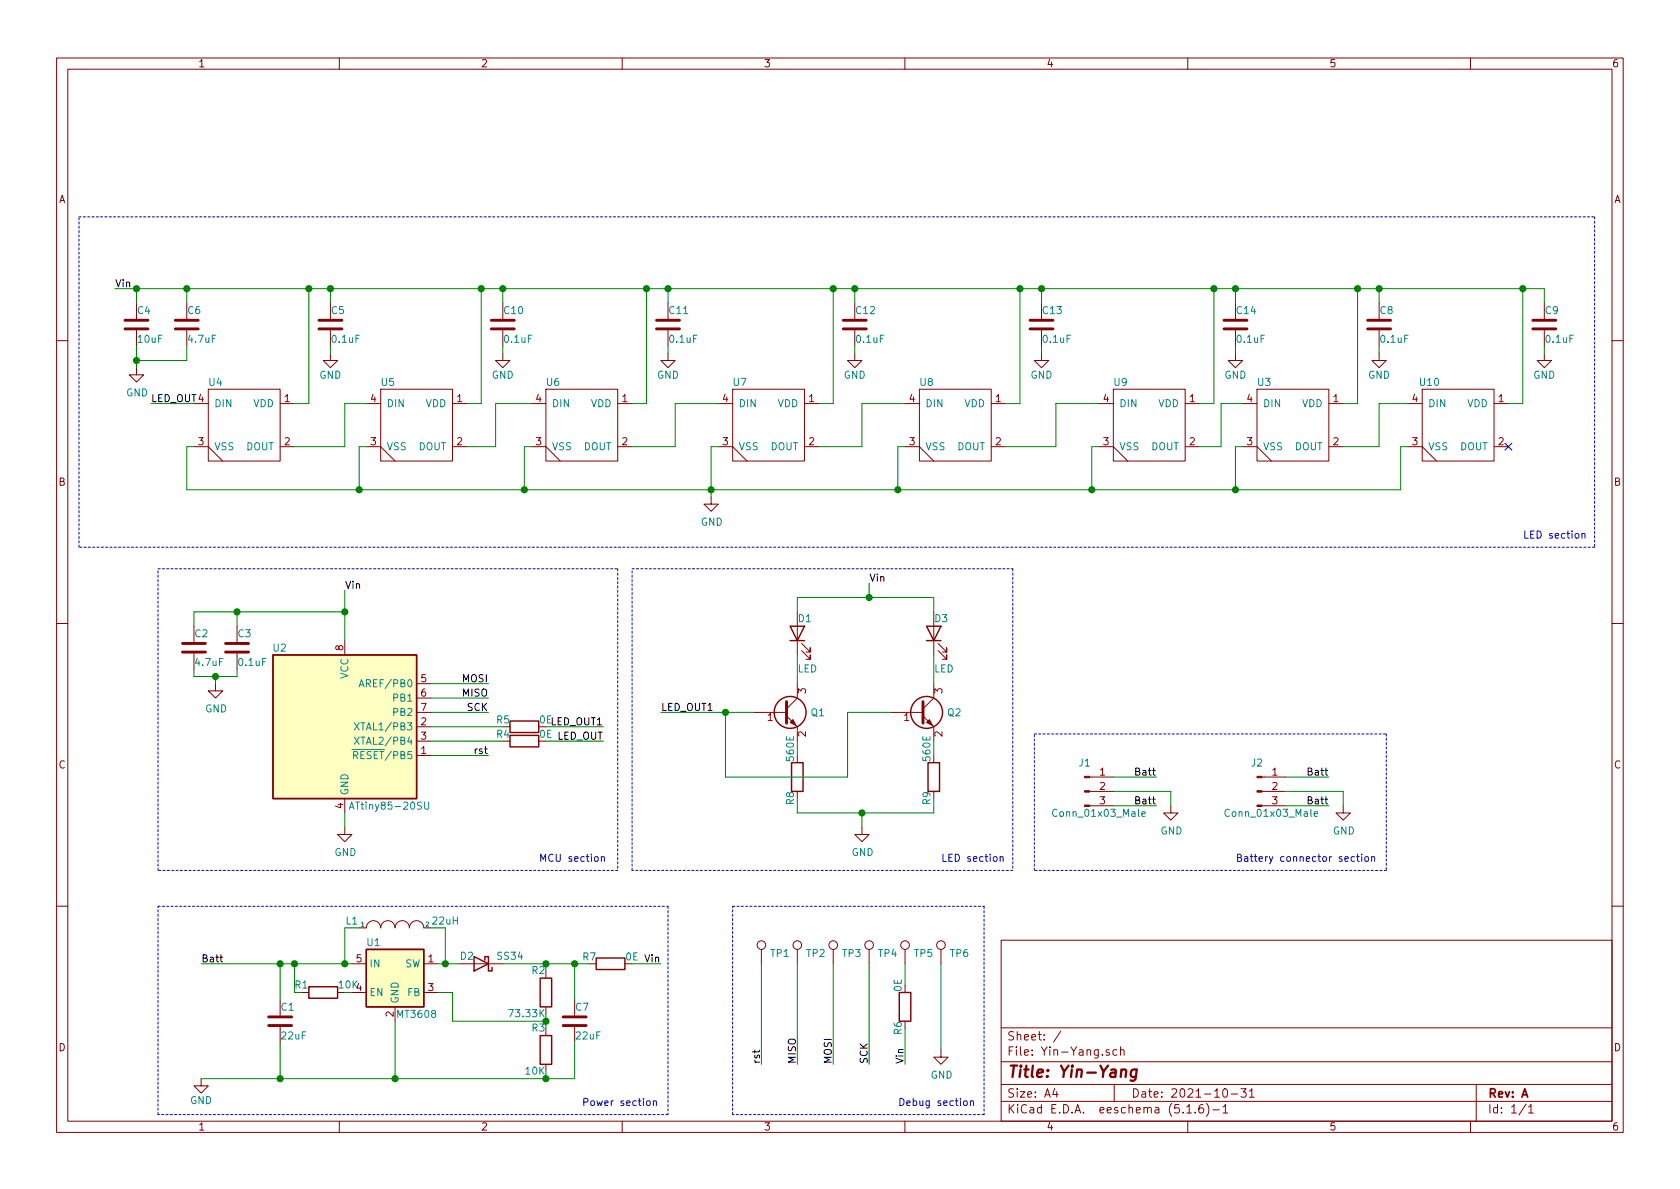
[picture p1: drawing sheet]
EESchema Schematic File Version 4
EELAYER 30 0
EELAYER END
$Descr A4 11693 8268
encoding utf-8
Sheet 1 1
Title "Yin-Yang"
Date "2021-10-31"
Rev "A"
Comp ""
Comment1 ""
Comment2 ""
Comment3 ""
Comment4 ""
$EndDescr
$Comp
L MCU_Microchip_ATtiny:ATtiny85-20SU U2
U 1 1
P 2400 5050
F 0 "U2" H 2000 5600 50  0000 R CNN
F 1 "ATtiny85-20SU" H 3000 4500 50  0000 R CNN
F 2 "Package_SO:SOIJ-8_5.3x5.3mm_P1.27mm" H 2400 5050 50  0001 C CIN
F 3 "http://ww1.microchip.com/downloads/en/DeviceDoc/atmel-2586-avr-8-bit-microcontroller-attiny25-attiny45-attiny85_datasheet.pdf" H 2400 5050 50  0001 C CNN
	1    2400 5050
	1    0    0    -1  
$EndComp
$Comp
L Device:C C3
U 1 1
P 1650 4500
F 0 "C3" H 1650 4600 50  0000 L CNN
F 1 "0.1uF" H 1650 4400 50  0000 L CNN
F 2 "Capacitor_SMD:C_0603_1608Metric" H 1688 4350 50  0001 C CNN
F 3 "~" H 1650 4500 50  0001 C CNN
	1    1650 4500
	1    0    0    -1  
$EndComp
$Comp
L Connector:TestPoint TP2
U 1 1
P 5550 6700
F 0 "TP2" H 5608 6774 50  0000 L CNN
F 1 "TestPoint" H 5608 6729 50  0001 L CNN
F 2 "TestPoint:TestPoint_Pad_D1.0mm" H 5750 6700 50  0001 C CNN
F 3 "~" H 5750 6700 50  0001 C CNN
	1    5550 6700
	1    0    0    -1  
$EndComp
$Comp
L Device:D_Schottky D2
U 1 1
P 3350 6700
F 0 "D2" H 3450 6650 50  0000 C CNN
F 1 "SS34" H 3150 6650 50  0000 C CNN
F 2 "Diode_SMD:D_SMA" H 3350 6700 50  0001 C CNN
F 3 "~" H 3350 6700 50  0001 C CNN
	1    3350 6700
	-1   0    0    1   
$EndComp
$Comp
L Connector:TestPoint TP3
U 1 1
P 5800 6700
F 0 "TP3" H 5858 6774 50  0000 L CNN
F 1 "TestPoint" H 5858 6729 50  0001 L CNN
F 2 "TestPoint:TestPoint_Pad_D1.0mm" H 6000 6700 50  0001 C CNN
F 3 "~" H 6000 6700 50  0001 C CNN
	1    5800 6700
	1    0    0    -1  
$EndComp
$Comp
L Connector:TestPoint TP5
U 1 1
P 6300 6700
F 0 "TP5" H 6358 6774 50  0000 L CNN
F 1 "TestPoint" H 6358 6729 50  0001 L CNN
F 2 "TestPoint:TestPoint_Pad_D1.0mm" H 6500 6700 50  0001 C CNN
F 3 "~" H 6500 6700 50  0001 C CNN
	1    6300 6700
	1    0    0    -1  
$EndComp
$Comp
L Connector:TestPoint TP4
U 1 1
P 6050 6700
F 0 "TP4" H 6108 6774 50  0000 L CNN
F 1 "TestPoint" H 6108 6729 50  0001 L CNN
F 2 "TestPoint:TestPoint_Pad_D1.0mm" H 6250 6700 50  0001 C CNN
F 3 "~" H 6250 6700 50  0001 C CNN
	1    6050 6700
	1    0    0    -1  
$EndComp
$Comp
L Connector:TestPoint TP1
U 1 1
P 5300 6700
F 0 "TP1" H 5358 6774 50  0000 L CNN
F 1 "TestPoint" H 5358 6729 50  0001 L CNN
F 2 "TestPoint:TestPoint_Pad_D1.0mm" H 5500 6700 50  0001 C CNN
F 3 "~" H 5500 6700 50  0001 C CNN
	1    5300 6700
	1    0    0    -1  
$EndComp
$Comp
L Connector:TestPoint TP6
U 1 1
P 6550 6700
F 0 "TP6" H 6608 6774 50  0000 L CNN
F 1 "TestPoint" H 6608 6729 50  0001 L CNN
F 2 "TestPoint:TestPoint_Pad_D1.0mm" H 6750 6700 50  0001 C CNN
F 3 "~" H 6750 6700 50  0001 C CNN
	1    6550 6700
	1    0    0    -1  
$EndComp
$Comp
L Device:C C7
U 1 1
P 4000 7100
F 0 "C7" H 4000 7200 50  0000 L CNN
F 1 "22uF" H 4000 7000 50  0000 L CNN
F 2 "Capacitor_SMD:C_0805_2012Metric" H 4038 6950 50  0001 C CNN
F 3 "~" H 4000 7100 50  0001 C CNN
	1    4000 7100
	1    0    0    -1  
$EndComp
$Comp
L power:GND #PWR0101
U 1 1
P 6550 7300
F 0 "#PWR0101" H 6550 7050 50  0001 C CNN
F 1 "GND" H 6555 7127 50  0000 C CNN
F 2 "" H 6550 7300 50  0001 C CNN
F 3 "" H 6550 7300 50  0001 C CNN
	1    6550 7300
	1    0    0    -1  
$EndComp
$Comp
L power:GND #PWR0102
U 1 1
P 1400 7500
F 0 "#PWR0102" H 1400 7250 50  0001 C CNN
F 1 "GND" H 1400 7350 50  0000 C CNN
F 2 "" H 1400 7500 50  0001 C CNN
F 3 "" H 1400 7500 50  0001 C CNN
	1    1400 7500
	1    0    0    -1  
$EndComp
Wire Wire Line
	6550 6700 6550 7300
Wire Wire Line
	6050 6700 6050 7400
Wire Wire Line
	5800 7400 5800 6700
Wire Wire Line
	5550 7400 5550 6700
Wire Wire Line
	5300 7400 5300 6700
Text Label 5300 7400 1    50   ~ 0
rst
Text Label 6300 7400 1    50   ~ 0
Vin
$Comp
L Device:C C2
U 1 1
P 1350 4500
F 0 "C2" H 1350 4600 50  0000 L CNN
F 1 "4.7uF" H 1350 4400 50  0000 L CNN
F 2 "Capacitor_SMD:C_0603_1608Metric" H 1388 4350 50  0001 C CNN
F 3 "~" H 1350 4500 50  0001 C CNN
	1    1350 4500
	1    0    0    -1  
$EndComp
Wire Wire Line
	2400 4450 2400 4250
Wire Wire Line
	2400 4250 1650 4250
Wire Wire Line
	1350 4250 1350 4350
Wire Wire Line
	1650 4350 1650 4250
Connection ~ 1650 4250
Wire Wire Line
	1650 4250 1350 4250
Connection ~ 2400 4250
Wire Wire Line
	2400 4100 2400 4250
$Comp
L power:GND #PWR0103
U 1 1
P 1500 4750
F 0 "#PWR0103" H 1500 4500 50  0001 C CNN
F 1 "GND" H 1505 4577 50  0000 C CNN
F 2 "" H 1500 4750 50  0001 C CNN
F 3 "" H 1500 4750 50  0001 C CNN
	1    1500 4750
	1    0    0    -1  
$EndComp
$Comp
L power:GND #PWR0104
U 1 1
P 2400 5750
F 0 "#PWR0104" H 2400 5500 50  0001 C CNN
F 1 "GND" H 2405 5577 50  0000 C CNN
F 2 "" H 2400 5750 50  0001 C CNN
F 3 "" H 2400 5750 50  0001 C CNN
	1    2400 5750
	1    0    0    -1  
$EndComp
Wire Wire Line
	2400 5650 2400 5750
Wire Wire Line
	1350 4650 1350 4700
Wire Wire Line
	1500 4700 1500 4750
Wire Wire Line
	1650 4650 1650 4700
Text Label 2400 4100 0    50   ~ 0
Vin
Text Label 800  2000 0    50   ~ 0
Vin
$Comp
L Device:C C4
U 1 1
P 950 2250
F 0 "C4" H 950 2350 50  0000 L CNN
F 1 "10uF" H 950 2150 50  0000 L CNN
F 2 "Capacitor_SMD:C_0603_1608Metric" H 988 2100 50  0001 C CNN
F 3 "~" H 950 2250 50  0001 C CNN
	1    950  2250
	1    0    0    -1  
$EndComp
Wire Wire Line
	800  2000 950  2000
Wire Wire Line
	950  2100 950  2000
Connection ~ 950  2000
Wire Wire Line
	1300 2100 1300 2000
$Comp
L power:GND #PWR0110
U 1 1
P 950 2550
F 0 "#PWR0110" H 950 2300 50  0001 C CNN
F 1 "GND" H 955 2377 50  0000 C CNN
F 2 "" H 950 2550 50  0001 C CNN
F 3 "" H 950 2550 50  0001 C CNN
	1    950  2550
	1    0    0    -1  
$EndComp
Wire Wire Line
	950  2400 950  2500
Wire Wire Line
	950  2500 950  2550
Wire Wire Line
	1300 2400 1300 2500
Connection ~ 950  2500
Connection ~ 1500 4700
Wire Wire Line
	1650 4700 1500 4700
Wire Wire Line
	1350 4700 1500 4700
Text Label 4600 6700 2    50   ~ 0
Vin
Wire Wire Line
	3000 4750 3400 4750
Wire Wire Line
	3000 4950 3400 4950
Wire Wire Line
	3000 5250 3400 5250
Text Label 3400 5250 2    50   ~ 0
rst
Text Label 3400 4750 2    50   ~ 0
MOSI
Text Label 3400 4850 2    50   ~ 0
MISO
Text Label 3400 4950 2    50   ~ 0
SCK
Text Label 4200 5050 2    50   ~ 0
LED_OUT1
Text Label 5550 7400 1    50   ~ 0
MISO
Text Label 5800 7400 1    50   ~ 0
MOSI
Text Label 6050 7400 1    50   ~ 0
SCK
Wire Notes Line
	5100 6300 6850 6300
Wire Notes Line
	6850 6300 6850 7750
Wire Notes Line
	6850 7750 5100 7750
Wire Notes Line
	5100 7750 5100 6300
Text Notes 6250 7700 0    50   ~ 0
Debug section
Wire Notes Line
	1100 6300 4650 6300
Wire Notes Line
	4650 6300 4650 7750
Wire Notes Line
	4650 7750 1100 7750
Wire Notes Line
	1100 7750 1100 6300
Text Notes 4050 7700 0    50   ~ 0
Power section
Wire Notes Line
	1100 3950 4300 3950
Wire Notes Line
	4300 3950 4300 6050
Wire Notes Line
	4300 6050 1100 6050
Wire Notes Line
	1100 6050 1100 3950
Text Notes 3750 6000 0    50   ~ 0
MCU section\n
$Comp
L Device:C C6
U 1 1
P 1300 2250
F 0 "C6" H 1300 2350 50  0000 L CNN
F 1 "4.7uF" H 1300 2150 50  0000 L CNN
F 2 "Capacitor_SMD:C_0603_1608Metric" H 1338 2100 50  0001 C CNN
F 3 "~" H 1300 2250 50  0001 C CNN
	1    1300 2250
	1    0    0    -1  
$EndComp
Wire Notes Line
	550  1500 11100 1500
Wire Notes Line
	11100 1500 11100 3800
Wire Notes Line
	550  3800 550  1500
Text Notes 10600 3750 0    50   ~ 0
LED section
Wire Notes Line
	11100 3800 550  3800
$Comp
L Regulator_Switching:MT3608 U1
U 1 1
P 2750 6800
F 0 "U1" H 2600 7050 50  0000 C CNN
F 1 "MT3608" H 2900 6550 50  0000 C CNN
F 2 "Package_TO_SOT_SMD:SOT-23-6" H 2800 6550 50  0001 L CIN
F 3 "https://www.olimex.com/Products/Breadboarding/BB-PWR-3608/resources/MT3608.pdf" H 2500 7250 50  0001 C CNN
	1    2750 6800
	1    0    0    -1  
$EndComp
Wire Wire Line
	1400 6700 1950 6700
$Comp
L Device:R R1
U 1 1
P 2250 6900
F 0 "R1" V 2300 7000 50  0000 L CNN
F 1 "10K" V 2300 6650 50  0000 L CNN
F 2 "Resistor_SMD:R_0603_1608Metric" V 2180 6900 50  0001 C CNN
F 3 "~" H 2250 6900 50  0001 C CNN
	1    2250 6900
	0    -1   -1   0   
$EndComp
Wire Wire Line
	2400 6900 2450 6900
Wire Wire Line
	2100 6900 2050 6900
Wire Wire Line
	2050 6900 2050 6700
Connection ~ 2050 6700
Wire Wire Line
	2050 6700 2400 6700
Wire Wire Line
	2750 7500 2750 7100
$Comp
L Device:C C1
U 1 1
P 1950 7100
F 0 "C1" H 1950 7200 50  0000 L CNN
F 1 "22uF" H 1950 7000 50  0000 L CNN
F 2 "Capacitor_SMD:C_0805_2012Metric" H 1988 6950 50  0001 C CNN
F 3 "~" H 1950 7100 50  0001 C CNN
	1    1950 7100
	1    0    0    -1  
$EndComp
Wire Wire Line
	1950 6950 1950 6700
Connection ~ 1950 6700
Wire Wire Line
	1950 6700 2050 6700
Wire Wire Line
	1950 7250 1950 7500
Connection ~ 1950 7500
Wire Wire Line
	1950 7500 2750 7500
$Comp
L pspice:INDUCTOR L1
U 1 1
P 2750 6450
F 0 "L1" H 2450 6500 50  0000 C CNN
F 1 "22uH" H 3100 6500 50  0000 C CNN
F 2 "Inductor_SMD:L_Abracon_ASPI-0630LR" H 2750 6450 50  0001 C CNN
F 3 "~" H 2750 6450 50  0001 C CNN
	1    2750 6450
	1    0    0    -1  
$EndComp
Wire Wire Line
	2500 6450 2400 6450
Wire Wire Line
	2400 6450 2400 6700
Connection ~ 2400 6700
Wire Wire Line
	2400 6700 2450 6700
Wire Wire Line
	3200 6700 3100 6700
Wire Wire Line
	3000 6450 3100 6450
Wire Wire Line
	3100 6450 3100 6700
Connection ~ 3100 6700
Wire Wire Line
	3100 6700 3050 6700
$Comp
L Device:R R3
U 1 1
P 3800 7300
F 0 "R3" H 3800 7150 50  0000 L CNN
F 1 "10K" H 3800 7450 50  0000 L CNN
F 2 "Resistor_SMD:R_0603_1608Metric" V 3730 7300 50  0001 C CNN
F 3 "~" H 3800 7300 50  0001 C CNN
	1    3800 7300
	-1   0    0    1   
$EndComp
$Comp
L Device:R R2
U 1 1
P 3800 6900
F 0 "R2" H 3800 6750 50  0000 L CNN
F 1 "73.33K" H 3800 7050 50  0000 L CNN
F 2 "Resistor_SMD:R_0603_1608Metric" V 3730 6900 50  0001 C CNN
F 3 "~" H 3800 6900 50  0001 C CNN
	1    3800 6900
	-1   0    0    1   
$EndComp
Wire Wire Line
	3800 6750 3800 6700
Wire Wire Line
	3800 6700 3500 6700
Wire Wire Line
	3050 6900 3150 6900
Wire Wire Line
	3150 6900 3150 7100
Wire Wire Line
	3800 7150 3800 7100
Wire Wire Line
	3800 7100 3150 7100
Connection ~ 3800 7100
Wire Wire Line
	3800 7100 3800 7050
Wire Wire Line
	3800 7450 3800 7500
Wire Wire Line
	3800 7500 2750 7500
Connection ~ 2750 7500
Wire Wire Line
	1400 7500 1950 7500
Wire Wire Line
	4000 7250 4000 7500
Wire Wire Line
	4000 7500 3800 7500
Connection ~ 3800 7500
Wire Wire Line
	4000 6950 4000 6700
Wire Wire Line
	4000 6700 3800 6700
Connection ~ 3800 6700
$Comp
L power:GND #PWR04
U 1 1
P 4950 3450
F 0 "#PWR04" H 4950 3200 50  0001 C CNN
F 1 "GND" H 4955 3277 50  0000 C CNN
F 2 "" H 4950 3450 50  0001 C CNN
F 3 "" H 4950 3450 50  0001 C CNN
	1    4950 3450
	1    0    0    -1  
$EndComp
Wire Wire Line
	4950 3400 4950 3450
Connection ~ 4950 3400
Connection ~ 1300 2000
Wire Wire Line
	950  2500 1300 2500
Wire Wire Line
	950  2000 1300 2000
$Comp
L Device:C C10
U 1 1
P 3500 2250
F 0 "C10" H 3500 2350 50  0000 L CNN
F 1 "0.1uF" H 3500 2150 50  0000 L CNN
F 2 "Capacitor_SMD:C_0603_1608Metric" H 3538 2100 50  0001 C CNN
F 3 "~" H 3500 2250 50  0001 C CNN
	1    3500 2250
	1    0    0    -1  
$EndComp
Wire Wire Line
	3500 2100 3500 2000
$Comp
L Device:C C11
U 1 1
P 4650 2250
F 0 "C11" H 4650 2350 50  0000 L CNN
F 1 "0.1uF" H 4650 2150 50  0000 L CNN
F 2 "Capacitor_SMD:C_0603_1608Metric" H 4688 2100 50  0001 C CNN
F 3 "~" H 4650 2250 50  0001 C CNN
	1    4650 2250
	1    0    0    -1  
$EndComp
Wire Wire Line
	4650 2100 4650 2000
$Comp
L Device:C C12
U 1 1
P 5950 2250
F 0 "C12" H 5950 2350 50  0000 L CNN
F 1 "0.1uF" H 5950 2150 50  0000 L CNN
F 2 "Capacitor_SMD:C_0603_1608Metric" H 5988 2100 50  0001 C CNN
F 3 "~" H 5950 2250 50  0001 C CNN
	1    5950 2250
	1    0    0    -1  
$EndComp
Wire Wire Line
	5950 2100 5950 2000
$Comp
L Device:C C13
U 1 1
P 7250 2250
F 0 "C13" H 7250 2350 50  0000 L CNN
F 1 "0.1uF" H 7250 2150 50  0000 L CNN
F 2 "Capacitor_SMD:C_0603_1608Metric" H 7288 2100 50  0001 C CNN
F 3 "~" H 7250 2250 50  0001 C CNN
	1    7250 2250
	1    0    0    -1  
$EndComp
Wire Wire Line
	7250 2100 7250 2000
$Comp
L Device:C C14
U 1 1
P 8600 2250
F 0 "C14" H 8600 2350 50  0000 L CNN
F 1 "0.1uF" H 8600 2150 50  0000 L CNN
F 2 "Capacitor_SMD:C_0603_1608Metric" H 8638 2100 50  0001 C CNN
F 3 "~" H 8600 2250 50  0001 C CNN
	1    8600 2250
	1    0    0    -1  
$EndComp
Wire Wire Line
	8600 2100 8600 2000
$Comp
L power:GND #PWR02
U 1 1
P 3500 2450
F 0 "#PWR02" H 3500 2200 50  0001 C CNN
F 1 "GND" H 3500 2300 50  0000 C CNN
F 2 "" H 3500 2450 50  0001 C CNN
F 3 "" H 3500 2450 50  0001 C CNN
	1    3500 2450
	1    0    0    -1  
$EndComp
Wire Wire Line
	3500 2400 3500 2450
$Comp
L power:GND #PWR03
U 1 1
P 4650 2450
F 0 "#PWR03" H 4650 2200 50  0001 C CNN
F 1 "GND" H 4650 2300 50  0000 C CNN
F 2 "" H 4650 2450 50  0001 C CNN
F 3 "" H 4650 2450 50  0001 C CNN
	1    4650 2450
	1    0    0    -1  
$EndComp
Wire Wire Line
	4650 2400 4650 2450
$Comp
L power:GND #PWR05
U 1 1
P 5950 2450
F 0 "#PWR05" H 5950 2200 50  0001 C CNN
F 1 "GND" H 5950 2300 50  0000 C CNN
F 2 "" H 5950 2450 50  0001 C CNN
F 3 "" H 5950 2450 50  0001 C CNN
	1    5950 2450
	1    0    0    -1  
$EndComp
Wire Wire Line
	5950 2400 5950 2450
$Comp
L power:GND #PWR06
U 1 1
P 7250 2450
F 0 "#PWR06" H 7250 2200 50  0001 C CNN
F 1 "GND" H 7250 2300 50  0000 C CNN
F 2 "" H 7250 2450 50  0001 C CNN
F 3 "" H 7250 2450 50  0001 C CNN
	1    7250 2450
	1    0    0    -1  
$EndComp
Wire Wire Line
	7250 2400 7250 2450
$Comp
L power:GND #PWR07
U 1 1
P 8600 2450
F 0 "#PWR07" H 8600 2200 50  0001 C CNN
F 1 "GND" H 8600 2300 50  0000 C CNN
F 2 "" H 8600 2450 50  0001 C CNN
F 3 "" H 8600 2450 50  0001 C CNN
	1    8600 2450
	1    0    0    -1  
$EndComp
Wire Wire Line
	8600 2400 8600 2450
Text Label 1050 2800 0    50   ~ 0
LED_OUT
$Comp
L Device:R R6
U 1 1
P 6300 7000
F 0 "R6" V 6250 6800 50  0000 L CNN
F 1 "0E" V 6250 7100 50  0000 L CNN
F 2 "Resistor_SMD:R_0603_1608Metric" V 6230 7000 50  0001 C CNN
F 3 "~" H 6300 7000 50  0001 C CNN
	1    6300 7000
	1    0    0    -1  
$EndComp
Wire Wire Line
	6300 7150 6300 7400
Wire Wire Line
	6300 6850 6300 6700
$Comp
L LED1:WS2812B_Reverse_Mount U4
U 1 1
P 1700 2950
F 0 "U4" H 1500 3250 50  0000 C CNN
F 1 "WS2812B_Reverse_Mount" H 1700 3274 50  0001 C CNN
F 2 "LED_SMD:LED_WS2812B_PLCC4_5.0x5.0mm_P3.2mm" H 1600 3150 50  0001 C CNN
F 3 "" H 1600 3150 50  0001 C CNN
	1    1700 2950
	1    0    0    -1  
$EndComp
Wire Wire Line
	4950 3400 6250 3400
$Comp
L power:GND #PWR01
U 1 1
P 2300 2450
F 0 "#PWR01" H 2300 2200 50  0001 C CNN
F 1 "GND" H 2300 2300 50  0000 C CNN
F 2 "" H 2300 2450 50  0001 C CNN
F 3 "" H 2300 2450 50  0001 C CNN
	1    2300 2450
	1    0    0    -1  
$EndComp
Wire Wire Line
	2300 2400 2300 2450
Wire Wire Line
	2300 2100 2300 2000
$Comp
L Device:C C5
U 1 1
P 2300 2250
F 0 "C5" H 2300 2350 50  0000 L CNN
F 1 "0.1uF" H 2300 2150 50  0000 L CNN
F 2 "Capacitor_SMD:C_0603_1608Metric" H 2338 2100 50  0001 C CNN
F 3 "~" H 2300 2250 50  0001 C CNN
	1    2300 2250
	1    0    0    -1  
$EndComp
$Comp
L LED1:WS2812B_Reverse_Mount U5
U 1 1
P 2900 2950
F 0 "U5" H 2700 3250 50  0000 C CNN
F 1 "WS2812B_Reverse_Mount" H 2900 3274 50  0001 C CNN
F 2 "LED_SMD:LED_WS2812B_PLCC4_5.0x5.0mm_P3.2mm" H 2800 3150 50  0001 C CNN
F 3 "" H 2800 3150 50  0001 C CNN
	1    2900 2950
	1    0    0    -1  
$EndComp
$Comp
L LED1:WS2812B_Reverse_Mount U6
U 1 1
P 4050 2950
F 0 "U6" H 3850 3250 50  0000 C CNN
F 1 "WS2812B_Reverse_Mount" H 4050 3274 50  0001 C CNN
F 2 "LED_SMD:LED_WS2812B_PLCC4_5.0x5.0mm_P3.2mm" H 3950 3150 50  0001 C CNN
F 3 "" H 3950 3150 50  0001 C CNN
	1    4050 2950
	1    0    0    -1  
$EndComp
$Comp
L LED1:WS2812B_Reverse_Mount U7
U 1 1
P 5350 2950
F 0 "U7" H 5150 3250 50  0000 C CNN
F 1 "WS2812B_Reverse_Mount" H 5350 3274 50  0001 C CNN
F 2 "LED_SMD:LED_WS2812B_PLCC4_5.0x5.0mm_P3.2mm" H 5250 3150 50  0001 C CNN
F 3 "" H 5250 3150 50  0001 C CNN
	1    5350 2950
	1    0    0    -1  
$EndComp
$Comp
L LED1:WS2812B_Reverse_Mount U8
U 1 1
P 6650 2950
F 0 "U8" H 6450 3250 50  0000 C CNN
F 1 "WS2812B_Reverse_Mount" H 6650 3274 50  0001 C CNN
F 2 "LED_SMD:LED_WS2812B_PLCC4_5.0x5.0mm_P3.2mm" H 6550 3150 50  0001 C CNN
F 3 "" H 6550 3150 50  0001 C CNN
	1    6650 2950
	1    0    0    -1  
$EndComp
$Comp
L LED1:WS2812B_Reverse_Mount U9
U 1 1
P 8000 2950
F 0 "U9" H 7800 3250 50  0000 C CNN
F 1 "WS2812B_Reverse_Mount" H 8000 3274 50  0001 C CNN
F 2 "LED_SMD:LED_WS2812B_PLCC4_5.0x5.0mm_P3.2mm" H 7900 3150 50  0001 C CNN
F 3 "" H 7900 3150 50  0001 C CNN
	1    8000 2950
	1    0    0    -1  
$EndComp
Wire Wire Line
	7600 3400 7600 3100
Wire Wire Line
	7600 3100 7650 3100
Wire Wire Line
	7000 3100 7350 3100
Wire Wire Line
	7350 3100 7350 2800
Wire Wire Line
	7350 2800 7650 2800
Wire Wire Line
	7000 2800 7100 2800
Wire Wire Line
	7100 2800 7100 2000
Connection ~ 7100 2000
Wire Wire Line
	5700 3100 6000 3100
Wire Wire Line
	6000 3100 6000 2800
Wire Wire Line
	6000 2800 6300 2800
Wire Wire Line
	5700 2800 5800 2800
Wire Wire Line
	5800 2800 5800 2000
Connection ~ 5800 2000
Wire Wire Line
	4700 3100 4700 2800
Wire Wire Line
	4700 2800 5000 2800
Wire Wire Line
	4400 2800 4500 2800
Wire Wire Line
	4500 2800 4500 2000
Connection ~ 4500 2000
Wire Wire Line
	6300 3100 6250 3100
Wire Wire Line
	6250 3100 6250 3400
Connection ~ 6250 3400
Wire Wire Line
	5000 3100 4950 3100
Wire Wire Line
	4950 3100 4950 3400
Wire Wire Line
	3250 3100 3450 3100
Wire Wire Line
	3450 3100 3450 2800
Wire Wire Line
	3450 2800 3700 2800
Wire Wire Line
	3700 3100 3650 3100
Wire Wire Line
	3650 3100 3650 3400
Connection ~ 3650 3400
Wire Wire Line
	3650 3400 4950 3400
Wire Wire Line
	3250 2800 3350 2800
Wire Wire Line
	3350 2800 3350 2000
Wire Wire Line
	2400 3100 2400 2800
Wire Wire Line
	2400 2800 2550 2800
Wire Wire Line
	2550 3100 2500 3100
Wire Wire Line
	2500 3100 2500 3400
Connection ~ 2500 3400
Wire Wire Line
	3350 2000 3500 2000
Connection ~ 3350 2000
Wire Wire Line
	4500 2000 4650 2000
Wire Wire Line
	5800 2000 5950 2000
Wire Wire Line
	1300 2000 2150 2000
Wire Wire Line
	1050 2800 1350 2800
Wire Wire Line
	1300 3400 1300 3100
Wire Wire Line
	1300 3100 1350 3100
Wire Wire Line
	1300 3400 2500 3400
Wire Wire Line
	2050 3100 2400 3100
Wire Wire Line
	2050 2800 2150 2800
Wire Wire Line
	2150 2800 2150 2000
Connection ~ 2150 2000
Wire Wire Line
	2150 2000 2300 2000
$Comp
L Device:R R5
U 1 1
P 3650 5050
F 0 "R5" V 3600 4850 50  0000 L CNN
F 1 "0E" V 3600 5150 50  0000 L CNN
F 2 "Resistor_SMD:R_0603_1608Metric" V 3580 5050 50  0001 C CNN
F 3 "~" H 3650 5050 50  0001 C CNN
	1    3650 5050
	0    1    1    0   
$EndComp
Wire Wire Line
	3000 5050 3500 5050
Wire Wire Line
	4200 5050 3800 5050
$Comp
L Device:R R7
U 1 1
P 4250 6700
F 0 "R7" V 4200 6500 50  0000 L CNN
F 1 "0E" V 4200 6800 50  0000 L CNN
F 2 "Resistor_SMD:R_0603_1608Metric" V 4180 6700 50  0001 C CNN
F 3 "~" H 4250 6700 50  0001 C CNN
	1    4250 6700
	0    1    1    0   
$EndComp
Wire Wire Line
	4100 6700 4000 6700
Connection ~ 4000 6700
Wire Wire Line
	4600 6700 4400 6700
Wire Wire Line
	4400 3100 4700 3100
Wire Wire Line
	2500 3400 3650 3400
$Comp
L Device:C C8
U 1 1
P 9600 2250
F 0 "C8" H 9600 2350 50  0000 L CNN
F 1 "0.1uF" H 9600 2150 50  0000 L CNN
F 2 "Capacitor_SMD:C_0603_1608Metric" H 9638 2100 50  0001 C CNN
F 3 "~" H 9600 2250 50  0001 C CNN
	1    9600 2250
	1    0    0    -1  
$EndComp
Wire Wire Line
	9600 2100 9600 2000
$Comp
L Device:C C9
U 1 1
P 10750 2250
F 0 "C9" H 10750 2350 50  0000 L CNN
F 1 "0.1uF" H 10750 2150 50  0000 L CNN
F 2 "Capacitor_SMD:C_0603_1608Metric" H 10788 2100 50  0001 C CNN
F 3 "~" H 10750 2250 50  0001 C CNN
	1    10750 2250
	1    0    0    -1  
$EndComp
Wire Wire Line
	10750 2100 10750 2000
$Comp
L power:GND #PWR09
U 1 1
P 9600 2450
F 0 "#PWR09" H 9600 2200 50  0001 C CNN
F 1 "GND" H 9600 2300 50  0000 C CNN
F 2 "" H 9600 2450 50  0001 C CNN
F 3 "" H 9600 2450 50  0001 C CNN
	1    9600 2450
	1    0    0    -1  
$EndComp
Wire Wire Line
	9600 2400 9600 2450
$Comp
L power:GND #PWR010
U 1 1
P 10750 2450
F 0 "#PWR010" H 10750 2200 50  0001 C CNN
F 1 "GND" H 10750 2300 50  0000 C CNN
F 2 "" H 10750 2450 50  0001 C CNN
F 3 "" H 10750 2450 50  0001 C CNN
	1    10750 2450
	1    0    0    -1  
$EndComp
Wire Wire Line
	10750 2400 10750 2450
$Comp
L LED1:WS2812B_Reverse_Mount U3
U 1 1
P 9000 2950
F 0 "U3" H 8800 3250 50  0000 C CNN
F 1 "WS2812B_Reverse_Mount" H 9000 3274 50  0001 C CNN
F 2 "LED_SMD:LED_WS2812B_PLCC4_5.0x5.0mm_P3.2mm" H 8900 3150 50  0001 C CNN
F 3 "" H 8900 3150 50  0001 C CNN
	1    9000 2950
	1    0    0    -1  
$EndComp
$Comp
L LED1:WS2812B_Reverse_Mount U10
U 1 1
P 10150 2950
F 0 "U10" H 9950 3250 50  0000 C CNN
F 1 "WS2812B_Reverse_Mount" H 10150 3274 50  0001 C CNN
F 2 "LED_SMD:LED_WS2812B_PLCC4_5.0x5.0mm_P3.2mm" H 10050 3150 50  0001 C CNN
F 3 "" H 10050 3150 50  0001 C CNN
	1    10150 2950
	1    0    0    -1  
$EndComp
NoConn ~ 10500 3100
Wire Wire Line
	10500 2800 10600 2800
Wire Wire Line
	10600 2800 10600 2000
Connection ~ 10600 2000
Wire Wire Line
	10600 2000 10750 2000
Wire Wire Line
	9350 3100 9600 3100
Wire Wire Line
	9600 3100 9600 2800
Wire Wire Line
	9600 2800 9800 2800
Wire Wire Line
	9350 2800 9450 2800
Wire Wire Line
	9450 2800 9450 2000
Wire Wire Line
	8650 3100 8600 3100
Wire Wire Line
	8600 3100 8600 3400
Connection ~ 8600 3400
Wire Wire Line
	8600 3400 9750 3400
Wire Wire Line
	9450 2000 9600 2000
Wire Wire Line
	6250 3400 7600 3400
Wire Wire Line
	7100 2000 7250 2000
Connection ~ 9450 2000
Wire Wire Line
	8350 2800 8450 2800
Wire Wire Line
	8450 2800 8450 2000
Connection ~ 8450 2000
Wire Wire Line
	8450 2000 8600 2000
Wire Wire Line
	8650 2800 8500 2800
Wire Wire Line
	8500 2800 8500 3100
Wire Wire Line
	8500 3100 8350 3100
Connection ~ 8600 2000
Wire Wire Line
	8600 2000 9450 2000
Connection ~ 7250 2000
Wire Wire Line
	7250 2000 8450 2000
Wire Wire Line
	9800 3100 9750 3100
Wire Wire Line
	9750 3100 9750 3400
Connection ~ 9600 2000
Wire Wire Line
	9600 2000 10600 2000
Connection ~ 2300 2000
Wire Wire Line
	2300 2000 3350 2000
Connection ~ 4650 2000
Wire Wire Line
	4650 2000 5800 2000
Connection ~ 3500 2000
Wire Wire Line
	3500 2000 4500 2000
Connection ~ 5950 2000
Wire Wire Line
	5950 2000 7100 2000
Connection ~ 7600 3400
Wire Wire Line
	7600 3400 8600 3400
Wire Wire Line
	3000 4850 3400 4850
Text Label 4200 5150 2    50   ~ 0
LED_OUT
$Comp
L Device:R R4
U 1 1
P 3650 5150
F 0 "R4" V 3600 4950 50  0000 L CNN
F 1 "0E" V 3600 5250 50  0000 L CNN
F 2 "Resistor_SMD:R_0603_1608Metric" V 3580 5150 50  0001 C CNN
F 3 "~" H 3650 5150 50  0001 C CNN
	1    3650 5150
	0    1    1    0   
$EndComp
Wire Wire Line
	3500 5150 3000 5150
Wire Wire Line
	4200 5150 3800 5150
$Comp
L Device:LED D1
U 1 1
P 5550 4400
F 0 "D1" V 5650 4400 50  0000 R CNN
F 1 "LED" V 5300 4400 50  0000 R CNN
F 2 "LED_SMD:LED_0805_2012Metric" H 5550 4400 50  0001 C CNN
F 3 "~" H 5550 4400 50  0001 C CNN
	1    5550 4400
	0    -1   -1   0   
$EndComp
$Comp
L Device:LED D3
U 1 1
P 6500 4400
F 0 "D3" V 6600 4400 50  0000 R CNN
F 1 "LED" V 6250 4400 50  0000 R CNN
F 2 "LED_SMD:LED_0805_2012Metric" H 6500 4400 50  0001 C CNN
F 3 "~" H 6500 4400 50  0001 C CNN
	1    6500 4400
	0    -1   -1   0   
$EndComp
$Comp
L Transistor_BJT:BC847 Q1
U 1 1
P 5450 4950
F 0 "Q1" H 5640 4950 50  0000 L CNN
F 1 "BC847" H 5641 4905 50  0001 L CNN
F 2 "Package_TO_SOT_SMD:SOT-23" H 5650 4875 50  0001 L CIN
F 3 "http://www.infineon.com/dgdl/Infineon-BC847SERIES_BC848SERIES_BC849SERIES_BC850SERIES-DS-v01_01-en.pdf?fileId=db3a304314dca389011541d4630a1657" H 5450 4950 50  0001 L CNN
	1    5450 4950
	1    0    0    -1  
$EndComp
$Comp
L Transistor_BJT:BC847 Q2
U 1 1
P 6400 4950
F 0 "Q2" H 6590 4950 50  0000 L CNN
F 1 "BC847" H 6591 4905 50  0001 L CNN
F 2 "Package_TO_SOT_SMD:SOT-23" H 6600 4875 50  0001 L CIN
F 3 "http://www.infineon.com/dgdl/Infineon-BC847SERIES_BC848SERIES_BC849SERIES_BC850SERIES-DS-v01_01-en.pdf?fileId=db3a304314dca389011541d4630a1657" H 6400 4950 50  0001 L CNN
	1    6400 4950
	1    0    0    -1  
$EndComp
$Comp
L Device:R R8
U 1 1
P 5550 5400
F 0 "R8" V 5500 5200 50  0000 L CNN
F 1 "560E" V 5500 5500 50  0000 L CNN
F 2 "Resistor_SMD:R_0603_1608Metric" V 5480 5400 50  0001 C CNN
F 3 "~" H 5550 5400 50  0001 C CNN
	1    5550 5400
	1    0    0    -1  
$EndComp
$Comp
L Device:R R9
U 1 1
P 6500 5400
F 0 "R9" V 6450 5200 50  0000 L CNN
F 1 "560E" V 6450 5500 50  0000 L CNN
F 2 "Resistor_SMD:R_0603_1608Metric" V 6430 5400 50  0001 C CNN
F 3 "~" H 6500 5400 50  0001 C CNN
	1    6500 5400
	1    0    0    -1  
$EndComp
$Comp
L power:GND #PWR08
U 1 1
P 6000 5750
F 0 "#PWR08" H 6000 5500 50  0001 C CNN
F 1 "GND" H 6005 5577 50  0000 C CNN
F 2 "" H 6000 5750 50  0001 C CNN
F 3 "" H 6000 5750 50  0001 C CNN
	1    6000 5750
	1    0    0    -1  
$EndComp
Wire Wire Line
	5550 5550 5550 5650
Wire Wire Line
	5550 5650 6000 5650
Wire Wire Line
	6500 5650 6500 5550
Wire Wire Line
	6000 5750 6000 5650
Connection ~ 6000 5650
Wire Wire Line
	6000 5650 6500 5650
Wire Wire Line
	5550 5150 5550 5250
Wire Wire Line
	6500 5150 6500 5250
Wire Wire Line
	5550 4550 5550 4750
Wire Wire Line
	6500 4550 6500 4750
Wire Wire Line
	6500 4250 6500 4150
Wire Wire Line
	6500 4150 6050 4150
Wire Wire Line
	5550 4150 5550 4250
Wire Wire Line
	6050 4050 6050 4150
Connection ~ 6050 4150
Wire Wire Line
	6050 4150 5550 4150
Wire Wire Line
	4600 4950 5050 4950
Wire Wire Line
	6200 4950 5900 4950
Wire Wire Line
	5900 4950 5900 5400
Wire Wire Line
	5900 5400 5050 5400
Wire Wire Line
	5050 5400 5050 4950
Connection ~ 5050 4950
Wire Wire Line
	5050 4950 5250 4950
Text Label 6050 4050 0    50   ~ 0
Vin
Text Label 4600 4950 0    50   ~ 0
LED_OUT1
Wire Notes Line
	4400 3950 7050 3950
Wire Notes Line
	7050 3950 7050 6050
Wire Notes Line
	7050 6050 4400 6050
Wire Notes Line
	4400 6050 4400 3950
Text Notes 6550 6000 0    50   ~ 0
LED section
$Comp
L Connector:Conn_01x03_Male J1
U 1 1
P 7550 5500
F 0 "J1" H 7550 5700 50  0000 C CNN
F 1 "Conn_01x03_Male" H 7650 5350 50  0000 C CNN
F 2 "Connector_PinHeader_2.54mm:PinHeader_1x03_P2.54mm_Vertical_SMD_Pin1Left" H 7550 5500 50  0001 C CNN
F 3 "~" H 7550 5500 50  0001 C CNN
	1    7550 5500
	1    0    0    -1  
$EndComp
$Comp
L Connector:Conn_01x03_Male J2
U 1 1
P 8750 5500
F 0 "J2" H 8750 5700 50  0000 C CNN
F 1 "Conn_01x03_Male" H 8850 5350 50  0000 C CNN
F 2 "Connector_PinHeader_2.54mm:PinHeader_1x03_P2.54mm_Vertical_SMD_Pin1Left" H 8750 5500 50  0001 C CNN
F 3 "~" H 8750 5500 50  0001 C CNN
	1    8750 5500
	1    0    0    -1  
$EndComp
Text Label 1400 6700 0    50   ~ 0
Batt
Wire Wire Line
	8050 5400 7750 5400
Wire Wire Line
	8150 5500 7750 5500
Wire Wire Line
	8050 5600 7750 5600
Wire Wire Line
	9250 5400 8950 5400
Wire Wire Line
	9350 5500 8950 5500
Wire Wire Line
	9250 5600 8950 5600
Text Label 8050 5400 2    50   ~ 0
Batt
Text Label 8050 5600 2    50   ~ 0
Batt
Text Label 9250 5400 2    50   ~ 0
Batt
Text Label 9250 5600 2    50   ~ 0
Batt
$Comp
L power:GND #PWR012
U 1 1
P 9350 5600
F 0 "#PWR012" H 9350 5350 50  0001 C CNN
F 1 "GND" H 9355 5427 50  0000 C CNN
F 2 "" H 9350 5600 50  0001 C CNN
F 3 "" H 9350 5600 50  0001 C CNN
	1    9350 5600
	1    0    0    -1  
$EndComp
Wire Wire Line
	9350 5600 9350 5500
$Comp
L power:GND #PWR011
U 1 1
P 8150 5600
F 0 "#PWR011" H 8150 5350 50  0001 C CNN
F 1 "GND" H 8155 5427 50  0000 C CNN
F 2 "" H 8150 5600 50  0001 C CNN
F 3 "" H 8150 5600 50  0001 C CNN
	1    8150 5600
	1    0    0    -1  
$EndComp
Wire Wire Line
	8150 5600 8150 5500
Wire Notes Line
	7200 5100 9650 5100
Wire Notes Line
	9650 5100 9650 6050
Wire Notes Line
	9650 6050 7200 6050
Wire Notes Line
	7200 6050 7200 5100
Text Notes 8600 6000 0    50   ~ 0
Battery connector section
$EndSCHEMATC
